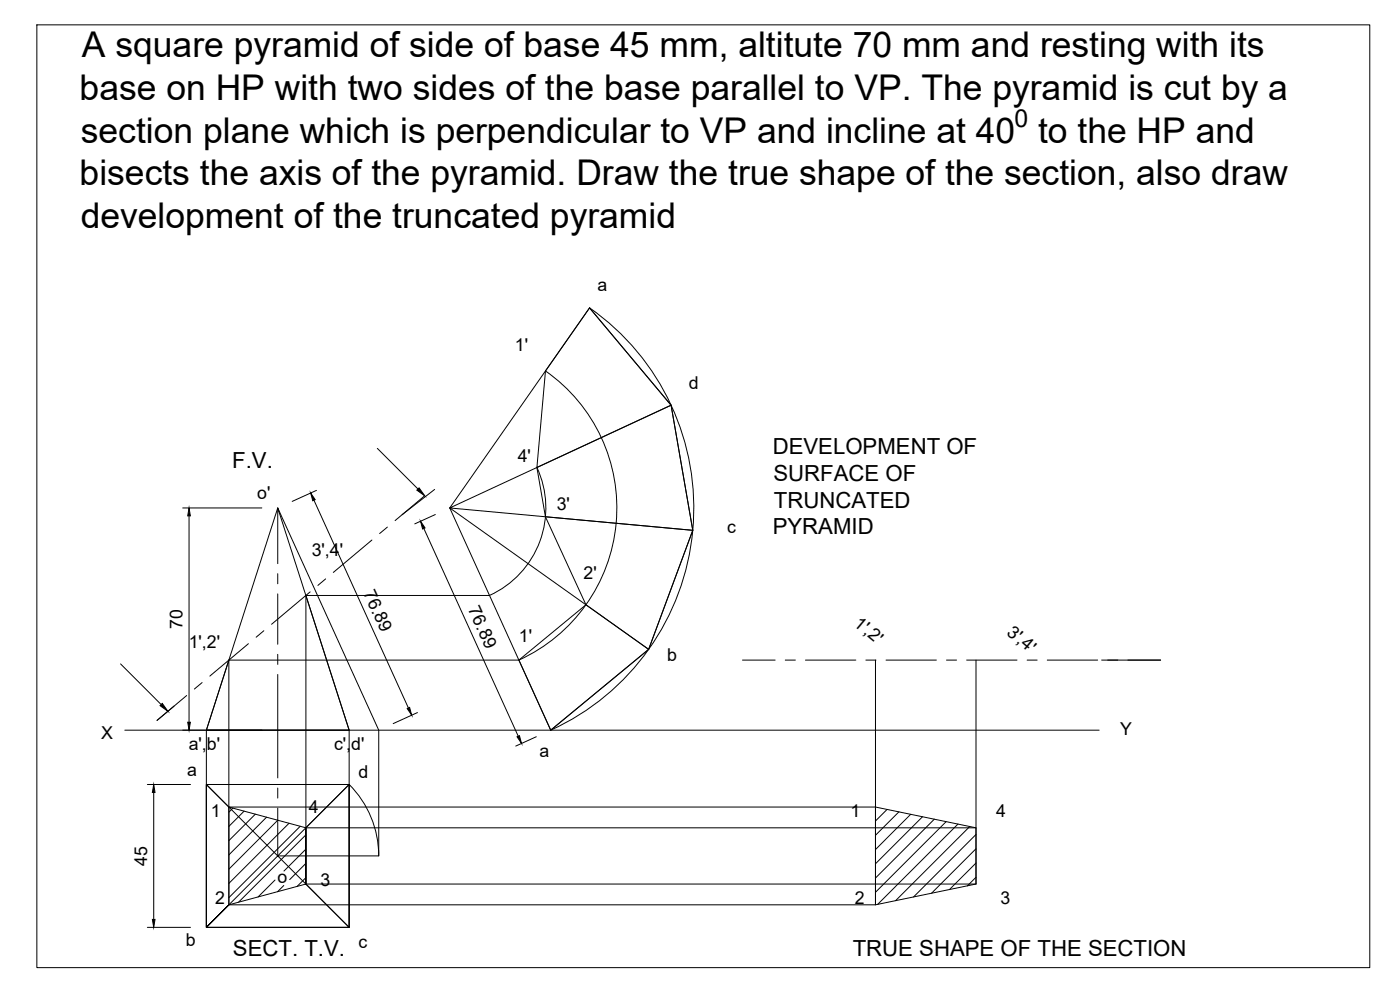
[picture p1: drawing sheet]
<svg xmlns="http://www.w3.org/2000/svg" width="420mm" height="297mm" viewBox="0 0 420 297" stroke-linecap="round" stroke-linejoin="round" font-family="sans-serif">
<!-- layer: 0 -->
<g fill="none" stroke="#000" stroke-width=".3">
<path d="M11.1 7.5h400v282.8h-400zM176.9 92.4l24.5 29.2 6.5 37.5-13.2 35.7-29.4 24.3M176.9 92.4l-41.9 60M176.9 92.4a73.2 73.2 0 0 1-11.6 126.7M163.7 111.3a50.1 50.1 0 0 1-8 86.7l-87 .1M113.2 134.5l12.2 12.2M54.8 152.4h23.8M56.7 154.8v61.9M94.2 150.1l28.4 62.3M95 147.1l-7.3 3.3M116.2 158.2l-2.3 1.9M127.2 158.6l28.3 62.3"/>
<path d="M127.5 148.7l-8.9 7.5M130.4 146.9l-9.7 7.5M130.6 154.4l-6.1 2.8M135 152.4l30.3 66.7M135 152.4l59.7 42.4-18.8-13.3M161.1 140.3l40.3-18.7-24.5-29.2-13.2 18.9-2.6 29 2.6 14.8 12.2 26.4-20.2 16.6 9.6 21M161.1 140.3a28.8 28.8 0 0 1-14.2 38.4h-55.1M163.7 155.1l44.2 4-72.9-6.7 66.4-30.8 6.5 37.5-13.2 35.7-29.4 24.3M83.4 169.1v-16.7l21.4 66.7M83.4 172.1v3.1M83.4 178.2v15.1M91.8 178.7l13 40.4h-42.9l6.8-21"/>
<path d="M91.8 178.7v86.5h201.1v-67.1M93.1 177.6l-11.6 9.7M97.7 173.7l-2.3 1.9M111.6 162l-11.6 9.8M36.2 199.2l12.2 12.2M68.7 198.1v73.4h194v-73.4M74.5 193.1l-11.5 9.8M79.2 189.2l-2.3 2M83.4 196.3v3.1M222.8 198.1h9.8M235.7 198.1h3M241.7 198.1h15.1"/>
<path d="M259.9 198.1h3M265.9 198.1h15.1M284.1 198.1h3M290.1 198.1h15.1M308.3 198.1h3M314.3 198.1h15.1M330.6 198.1h17.7M37.5 219.1h292.4M56 208.7l-8.9 7.5M60.7 204.8l-2.4 1.9M61.9 219.1v59.1h42.9v-42.8h-42.9h42.9M83.4 202.4v31"/>
<path d="M104.8 219.1h-42.9l21.5-66.7 30.3 66.7v37.7h-30.3M104.8 219.1v16.3M125.3 213.8l-7.3 3.3M44.2 235.4h13M46.1 237.8v38.1M61.9 235.4v42.8l42.9-42.8v42.8zM83.4 236.4v3.1M104.8 235.4a30.3 30.3 0 0 1 8.9 21.4M161 221.1l-6.2 2.8M69.9 242.5l-1.2 1.2M73.3 243.4l-4.6 4.6M76.6 244.3l-7.9 7.9"/>
<path d="M80 245.2l-11.3 11.3M83.4 242.5v14.3M83.4 246.1l-14.7 14.7M86.7 247l-18 18.1M90.1 247.9l-21.4 21.4M91.8 250.5l-20.2 20.2M91.8 254.8l-6.6 6.6M91.8 259.1l-4.9 4.8M91.8 248.4h201.1M262.7 242.1h-194l23.1 6.3v16.8l-23.1 6.3v-29.4l-6.8-6.7v42.8l6.8-6.7-6.8 6.7h42.9l-13-13v-16.8l13-13v42.8M262.7 242.1l30.2 6.3v16.8l-30.2 6.3zM266.2 242.9l-3.5 3.4"/>
<path d="M269.8 243.6l-7.1 7M273.3 244.3l-10.6 10.6M276.9 245.1l-14.2 14.1M280.4 245.8l-17.7 17.6M284 246.5l-21.3 21.2M287.5 247.3l-24.1 24.1M291 248l-22.2 22.2M292.9 250.4l-18.7 18.7M292.9 254.7l-13.3 13.3M292.9 258.9l-7.9 8M44.2 278.2h13M82.5 264l-5 5.1"/>
<path d="M85.2 265.7l-1.9 1.8M91.8 263.3l-2.6 2.7M292.9 263.2l-2.6 2.6"/>
</g>
<path d="M56.7 152.4l.4 2.4h-.8zM93.2 147.9l1.4 2-.7 .3zM125.1 147.1l.7-.7 1.7 2.3zM126.2 156.4l1.4 2-.8 .3zM48.7 211l1.7 2.4-2.4-1.7zM56.3 216.7h.8l-.4 2.4zM122.2 212.6l.7-.3 .6 2.3zM46.1 235.4l.4 2.4h-.8zM155.2 221.1l.7-.4 .6 2.4zM45.7 275.9h.8l-.4 2.3z" fill="#000" stroke="#000" stroke-width=".3"/>
<g font-size="10.6">
<text x="24.6" y="17.2">A square pyramid of side of base 45 mm, altitute 70 mm and resting with its</text>
<text x="23.9" y="30">base on HP with two sides of the base parallel to VP. The pyramid is cut by a</text>
<text x="24.3" y="42.8">section plane which is perpendicular to VP and incline at 40 to the HP and</text>
<text x="23.9" y="55.6">bisects the axis of the pyramid. Draw the true shape of the section, also draw</text>
<text x="24.2" y="68.4">development of the truncated pyramid</text>
</g>
<text font-size="7.5" x="304.4" y="38.1">0</text>
<g font-size="6.7">
<text x="231.9" y="136.4">DEVELOPMENT OF</text>
<text x="69.7" y="140.3">F.V.</text>
<text x="232.1" y="144.4">SURFACE OF</text>
<text x="232.3" y="152.4">TRUNCATED</text>
<text x="231.9" y="160.3">PYRAMID</text>
<text x="69.9" y="286.7">SECT. T.V.</text>
<text x="255.9" y="286.7">TRUE SHAPE OF THE SECTION</text>
</g>
<g font-size="5.3">
<text x="179.3" y="87.3">a</text>
<text x="154.5" y="105.4">1'</text>
<text x="206.7" y="116.8">d</text>
<text x="155.4" y="138.6">4'</text>
<text x="77.2" y="149.6">o'</text>
<text x="167.1" y="152.9">3'</text>
<text x="218.2" y="160.1">c</text>
<text x="93.5" y="166.8">3',4'</text>
<text x="175.1" y="173.9">2'</text>
<text x="109" y="177.8" transform="rotate(66 109 177.8)">76.89</text>
<text x="140.4" y="182.8" transform="rotate(66 140.4 182.8)">76.89</text>
<text x="54.8" y="188.7" transform="rotate(-90 54.8 188.7)">70</text>
<text x="255.9" y="187.4" transform="rotate(40 255.9 187.4)">1',2'</text>
<text x="301.9" y="190.1" transform="rotate(40 301.9 190.1)">3',4'</text>
<text x="56.6" y="194.3">1',2'</text>
<text x="155.7" y="192.5">1'</text>
<text x="200.2" y="198.2">b</text>
<text x="30.4" y="221.6">X</text>
<text x="336.2" y="220.7">Y</text>
<text x="56.6" y="224.9">a',b'</text>
<text x="100.2" y="225.1">c',d'</text>
<text x="161.9" y="227.1">a</text>
<text x="56.2" y="232.9">a</text>
<text x="107.6" y="233.4">d</text>
<text x="63.3" y="245.2">1</text>
<text x="92.6" y="244">4</text>
<text x="255.2" y="245.2">1</text>
<text x="298.9" y="245.2">4</text>
<text x="44.2" y="259.7" transform="rotate(-90 44.2 259.7)">45</text>
<text x="83.3" y="264.9">o</text>
<text x="96.2" y="265.8">3</text>
<text x="64.6" y="271.4">2</text>
<text x="256.6" y="271.4">2</text>
<text x="300.3" y="271.4">3</text>
<text x="55.7" y="283.9">b</text>
<text x="107.6" y="284.6">c</text>
</g>
</svg>
